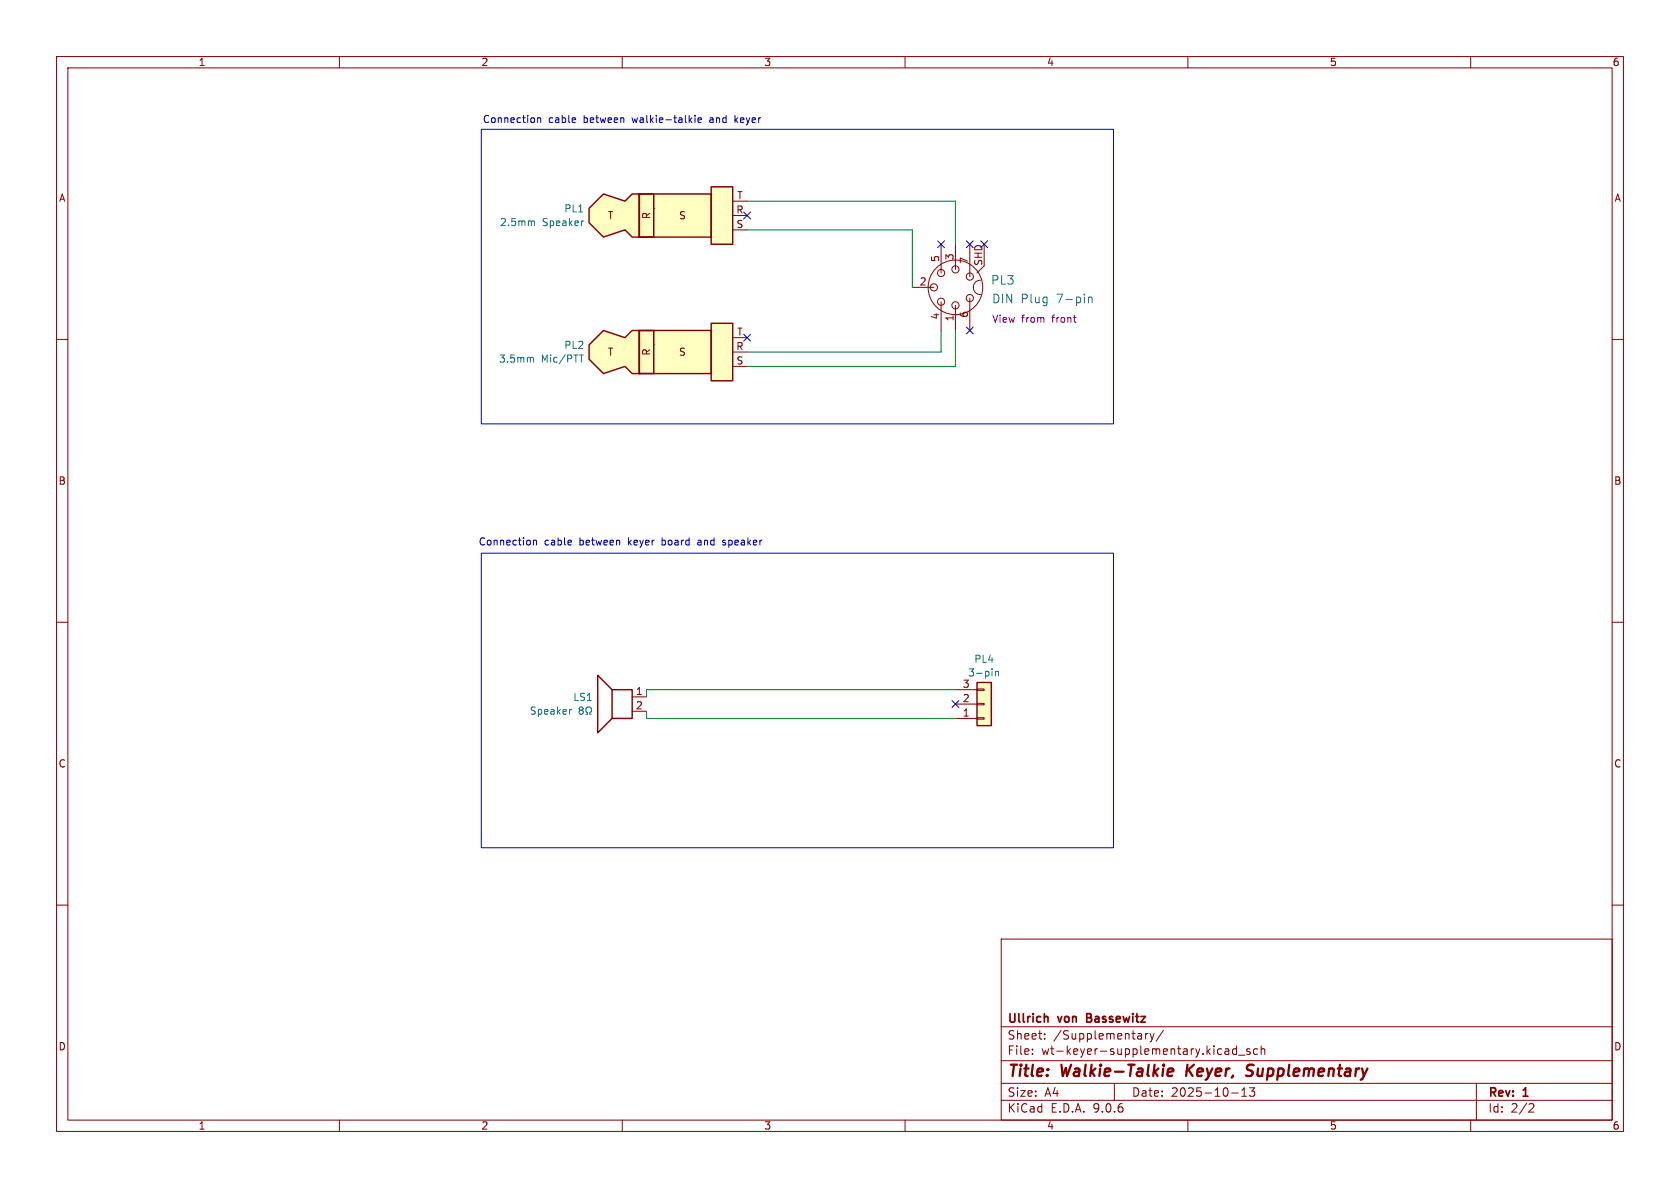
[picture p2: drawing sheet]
<svg xmlns="http://www.w3.org/2000/svg" width="297mm" height="210mm" viewBox="0 0 297 210" stroke-linecap="round" stroke-linejoin="round" font-family="sans-serif">
<g fill="none" stroke="#840000" stroke-width=".18">
<path d="M10 10h277v190h-277zM12 12h273v186h-273zM60 10v2M110 10v2M160 10v2M210 10v2M260 10v2M161.3 50.8h3.8M166.4 43.2v5.1M166.4 53.3v5.1M168.9 43.2v4.4M168.9 54v4.4"/>
<path d="M171.4 43.2v5.7M171.4 52.7v5.7M172.1 50.8a1.23 1.23 0 0 0 1.3 1.3M173.4 49.5a1.23 1.23 0 0 0-1.3 1.3M174 43.2v3.8l-1.3 1.3M10 60h2M285 60h2M10 110h2M285 110h2M111.8 123.2h2.5M111.8 125.7h2.5M10 160h2"/>
<path d="M177 166h108v32h-108zM285 160h2M60 198v2M110 198v2M160 198v2M177 194.5h108M177 191.5h108M177 187.5h108M177 181.5h108M182.5 186.3v.1M182.5 185.5v.1M184.7 183.6v.1"/>
<path d="M184.7 182.8v.1M197 191.5v3M202.5 182.7v1M203 182.7l-.3 .1-.2 .2M203.3 182.7l.4 1M203.7 183.7l-.2 .4-.2 .1M204 182.7l-.3 1M205.7 182.1l-1.3 2M210 198v2M216.7 185.4h.3l.2 .2v.8M217.2 186.3l-.5 .1M217.2 185.8h-.5"/>
<path d="M217.7 193.2h1.2M218.6 185.5l-.4-.1-.3 .3v.4l.1 .2h.6M218.6 184.9v1.5M219 186.5h1.1M219.5 193.8h.9M219.5 192.7l.5-.4v1.5M220.9 192.3h.9l-.5 .6 .4 .1v.7l-.2 .1h-.4l-.2-.1M221 185.5l-.4-.1-.2 .2 .1 .2 .5 .2v.3h-.6M222.3 185.5l-.4-.1-.3 .3v.4l.1 .2h.6M223 185.5l.2-.1 .3 .1 .1 .9M223 184.9v1.5M260 198v2"/>
<path d="M261 191.5v6.5M270.5 195.1l.5 .1 .2 .3-1 1.1h1"/>
<circle cx="165.1" cy="50.8" r=".63"/>
<circle cx="166.4" cy="48.3" r=".63"/>
<circle cx="166.4" cy="53.3" r=".63"/>
<circle cx="168.9" cy="50.8" r="4.8"/>
<circle cx="168.9" cy="47.6" r=".63"/>
<circle cx="168.9" cy="54" r=".63"/>
<circle cx="171.4" cy="48.9" r=".63"/>
<circle cx="171.4" cy="52.7" r=".63"/>
</g>
<path d="M206.4 189.5l1-.1v-.4l-.2-.1-.6 .1-.2 .9 .2 .3 .6-.1M209.9 188.2l-.2 2M211.1 188.2l-1.3 1.2M221.3 190a.85 .85 0 0 1-1 .1M221.4 188.2l-.7 .1a.46 .46 0 0 0-.3 .5 .46 .46 0 0 0 .4 .4l.5 .2" fill="none" stroke="#840000" stroke-width=".4"/>
<path d="M185.1 179.7l.2 .2v.8M192.1 179.9h.5M192.6 179.2h-.5v1.5h.6" fill="none" stroke="#840000" stroke-width=".3"/>
<path d="M108.2 121.9h3.6v5.1h-3.6zM108.2 121.9l-2.5-2.5v10.1l2.5-2.5" fill="none" stroke="#840000" stroke-width=".25"/>
<path d="M192.4 52.5v1M192.4 52.7l.2-.2 .4 .1 .1 .9M101 125.4l-.3 .1M102.6 125.5l-.2-.2 .2-.3h.3l.2 .2-.2 .3M102.6 125.5l-.2 .3v.3l.2 .2 .4-.1 .1-.2v-.2l-.2-.3M102.6 125.5h.3M103.6 126.3h.3v-.3a.54 .54 0 0 1-.3-.7 .54 .54 0 0 1 .8-.3 .58 .58 0 0 1-.2 1v.3h.3" fill="none" stroke="#008484" stroke-width=".18"/>
<g fill="#ffffc2">
<path d="M113 34.3h12.7v7.6h-12.7z"/>
<path d="M104.1 36.8l2.6-2.5 3.8 1.3 1.3-1.3h1.2v7.6h-1.2l-1.3-1.3-3.8 1.3-2.6-2.5z"/>
<path d="M125.7 33h3.8v10.2h-3.8z"/>
</g>
<path d="M104.1 36.8l2.6-2.5 3.8 1.3 1.3-1.3h1.2v7.6h-1.2l-1.3-1.3-3.8 1.3-2.6-2.5zM113 34.3h2.6v7.6h-2.6zM113 34.3h12.7v7.6h-12.7zM125.7 33h3.8v10.2h-3.8z" fill="none" stroke="#840000" stroke-width=".25"/>
<path d="M115.6 36.8h.1M129.5 38.1h2.6M129.5 35.6h2.6M129.5 40.6h2.6" fill="none" stroke="#840000" stroke-width=".18"/>
<path d="M94.1 39l.4 .2v.7M103 39h.1" fill="none" stroke="#008484" stroke-width=".18"/>
<g fill="#ffffc2">
<path d="M113 58.4h12.7v7.6h-12.7z"/>
<path d="M104.1 61l2.6-2.6 3.8 1.3 1.3-1.3h1.2v7.6h-1.2l-1.3-1.2-3.8 1.2-2.6-2.5z"/>
<path d="M125.7 57.2h3.8v10.1h-3.8z"/>
</g>
<path d="M113 58.4h2.6v7.6h-2.6zM113 58.4h12.7v7.6h-12.7zM125.7 57.2h3.8v10.1h-3.8zM104.1 61l2.6-2.6 3.8 1.3 1.3-1.3h1.2v7.6h-1.2l-1.3-1.2-3.8 1.2-2.6-2.5z" fill="none" stroke="#840000" stroke-width=".25"/>
<path d="M129.5 59.7h2.6M115.6 61h.1M129.5 64.8h2.6M129.5 62.2h2.6" fill="none" stroke="#840000" stroke-width=".18"/>
<path d="M94 63.2l.3 .2v.6M102.4 62.8h.7" fill="none" stroke="#008484" stroke-width=".18"/>
<path d="M172.7 120.7h2.6v7.6h-2.6z" fill="#ffffc2"/>
<path d="M172.7 120.7h2.6v7.6h-2.6z" fill="none" stroke="#840000" stroke-width=".25"/>
<path d="M168.9 127h3.8M168.9 124.5h3.8M168.9 121.9h3.8M172.7 126.9h1.3v.2h-1.3zM172.7 124.3h1.3v.3h-1.3zM172.7 121.8h1.3v.2h-1.3z" fill="none" stroke="#840000" stroke-width=".18"/>
<path d="M176 118.7v.8M176 118.8l.2-.1h.3v.8" fill="none" stroke="#008484" stroke-width=".18"/>
<path d="M132.1 35.6h36.8v7.6M132.1 40.6h29.2v10.2M166.4 58.4v3.8h-34.3M168.9 58.4v6.4h-36.8M114.3 125.7v1.3h54.6M168.9 121.9h-54.6v1.3" fill="none" stroke="#008400" stroke-width=".18"/>
<g fill="none" stroke="#000084" stroke-width=".18">
<path d="M131.5 37.5l1.2 1.2M132.7 37.5l-1.2 1.2M131.5 59.1l1.2 1.2M132.7 59.1l-1.2 1.2M165.8 42.6l1.2 1.2M167 42.6l-1.2 1.2M170.8 57.8l1.3 1.2M170.8 42.6l1.3 1.2M172.1 57.8l-1.3 1.2M172.1 42.6l-1.3 1.2M173.4 42.6l1.2 1.2M174.6 42.6l-1.2 1.2"/>
<path d="M168.3 123.9l1.2 1.2M169.5 123.9l-1.2 1.2"/>
</g>
<g fill="none" stroke="#0000c2" stroke-width=".18">
<path d="M85.1 22.9h111.7v52h-111.7zM95 20.8v.9M95 20.9l.2-.1 .3 .1 .1 .8M101.7 20.9l.1 .2-.6 .1M122 21.2l.3 .5M122.3 20.8l-.5 .5M122.9 20.4v.1M122.9 20.8v.9M123.4 21.2l.6-.1v-.2l-.4-.1-.2 .2 .1 .6h.5M129.9 20.4v1.3M130.4 20.8l-.5 .5M85.1 97.8h111.7v52.1h-111.7z"/>
<path d="M94.3 95.5v.8M94.3 95.6l.2-.1 .3 .1 .1 .7M101 95.6v.2l-.6 .1M123.5 95.5l-.1 .1M123.5 95.9l-.2 .1 .2 .3M127.7 96.3h.4M128.1 95.5l-.4 .2 .1 .2h.3"/>
</g>
<g font-size="2.8" fill="#840000">
<text x="178" y="190.9">Title:</text>
<text x="187.7" y="190.9">Walkie-Talkie</text>
<text x="210.6" y="190.9">Keyer,</text>
<text x="222" y="190.9">Supplementary</text>
</g>
<g font-size="2.1" fill="#008484">
<text x="175.1" y="50.5">PL3</text>
<text x="175.3" y="53.8">DIN</text>
<text x="180.5" y="53.8">Plug</text>
<text x="186.8" y="53.8">7-pin</text>
</g>
<g font-size="2.1" fill="#840000">
<text x="178" y="184">Sheet:</text>
<text x="178" y="181.2">Ullrich</text>
<text x="186.2" y="184">/Supplementary/</text>
<text x="187.2" y="181.2">von</text>
<text x="192.8" y="181.2">Bassewitz</text>
<text x="178" y="186.7">File:</text>
<text x="184.1" y="186.7">wt-keyer-supplementary.kicad_sch</text>
<text x="178" y="196.9">KiCad</text>
<text x="178" y="194.1">Size:</text>
<text x="184.7" y="194.1">A4</text>
<text x="185.7" y="196.9">E.D.A.</text>
<text x="193.3" y="196.9">9.0.6</text>
<text x="200" y="194.1">Date:</text>
<text x="207" y="194.1">2025-10-13</text>
<text x="263" y="194.3">Rev:</text>
<text x="263" y="196.9">Id:</text>
<text x="267.1" y="196.9">2/2</text>
<text x="269.4" y="194.3">1</text>
</g>
<g font-size="1.8" fill="#840000">
<text x="35" y="11.9">1</text>
<text x="85" y="11.9">2</text>
<text x="135" y="11.9">3</text>
<text x="185" y="11.9">4</text>
<text x="235" y="11.9">5</text>
<text x="285" y="11.9">6</text>
<text x="10.3" y="35.9">A</text>
<text x="130.2" y="35.3">T</text>
<text x="285.3" y="35.9">A</text>
<text x="107.4" y="39">T</text>
<text x="115.2" y="38.8" transform="rotate(-90 115.2 38.8)">R</text>
<text x="119.9" y="39">S</text>
<text x="130.1" y="37.8">R</text>
<text x="130.1" y="40.4">S</text>
<text x="166.1" y="46.4" transform="rotate(-90 166.1 46.4)">5</text>
<text x="168.7" y="46.1" transform="rotate(-90 168.7 46.1)">3</text>
<text x="171.2" y="46.7" transform="rotate(-90 171.2 46.7)">7</text>
<text x="173.7" y="47.1" transform="rotate(-90 173.7 47.1)">SHD</text>
<text x="162.5" y="50.5">2</text>
<text x="130.2" y="59.4">T</text>
<text x="166.1" y="56.6" transform="rotate(-90 166.1 56.6)">4</text>
<text x="168.7" y="56.9" transform="rotate(-90 168.7 56.9)">1</text>
<text x="171.2" y="56.3" transform="rotate(-90 171.2 56.3)">6</text>
<text x="107.4" y="63.1">T</text>
<text x="115.2" y="63" transform="rotate(-90 115.2 63)">R</text>
<text x="119.9" y="63.1">S</text>
<text x="130.1" y="62">R</text>
<text x="130.1" y="64.5">S</text>
<text x="10.3" y="85.9">B</text>
<text x="285.3" y="85.9">B</text>
<text x="112.3" y="122.9">1</text>
<text x="112.3" y="125.5">2</text>
<text x="170.1" y="124.2">2</text>
<text x="170.1" y="121.7">3</text>
<text x="170.1" y="126.7">1</text>
<text x="10.3" y="135.9">C</text>
<text x="285.3" y="135.9">C</text>
<text x="10.3" y="185.9">D</text>
<text x="285.3" y="185.9">D</text>
<text x="35" y="199.9">1</text>
<text x="85" y="199.9">2</text>
<text x="135" y="199.9">3</text>
<text x="185" y="199.9">4</text>
<text x="235" y="199.9">5</text>
<text x="285" y="199.9">6</text>
</g>
<g font-size="1.8" fill="#0000c2">
<text x="85.3" y="21.9">Connection</text>
<text x="97" y="21.9">cable</text>
<text x="103.3" y="21.9">between</text>
<text x="112.1" y="21.9">walkie-talkie</text>
<text x="125.9" y="21.9">and</text>
<text x="130.6" y="21.9">keyer</text>
<text x="84.5" y="96.6">Connection</text>
<text x="96.2" y="96.6">cable</text>
<text x="102.5" y="96.6">between</text>
<text x="111.3" y="96.6">keyer</text>
<text x="117.5" y="96.6">board</text>
<text x="124" y="96.6">and</text>
<text x="128.6" y="96.6">speaker</text>
</g>
<g font-size="1.8" fill="#008484">
<text x="88.3" y="40.2">2.5mm</text>
<text x="95.9" y="40.2">Speaker</text>
<text x="99.7" y="37.8">PL1</text>
<text x="88.1" y="64.3">3.5mm</text>
<text x="95.7" y="64.3">Mic/PTT</text>
<text x="99.7" y="61.9">PL2</text>
<text x="171" y="119.8">3-pin</text>
<text x="172.1" y="117.4">PL4</text>
<text x="101.2" y="124.1">LS1</text>
<text x="93.6" y="126.5">Speaker</text>
</g>
<g font-size="1.8" fill="#840084">
<text x="175.3" y="57.3">View</text>
<text x="180.6" y="57.3">from</text>
<text x="186.1" y="57.3">front</text>
</g>
</svg>
